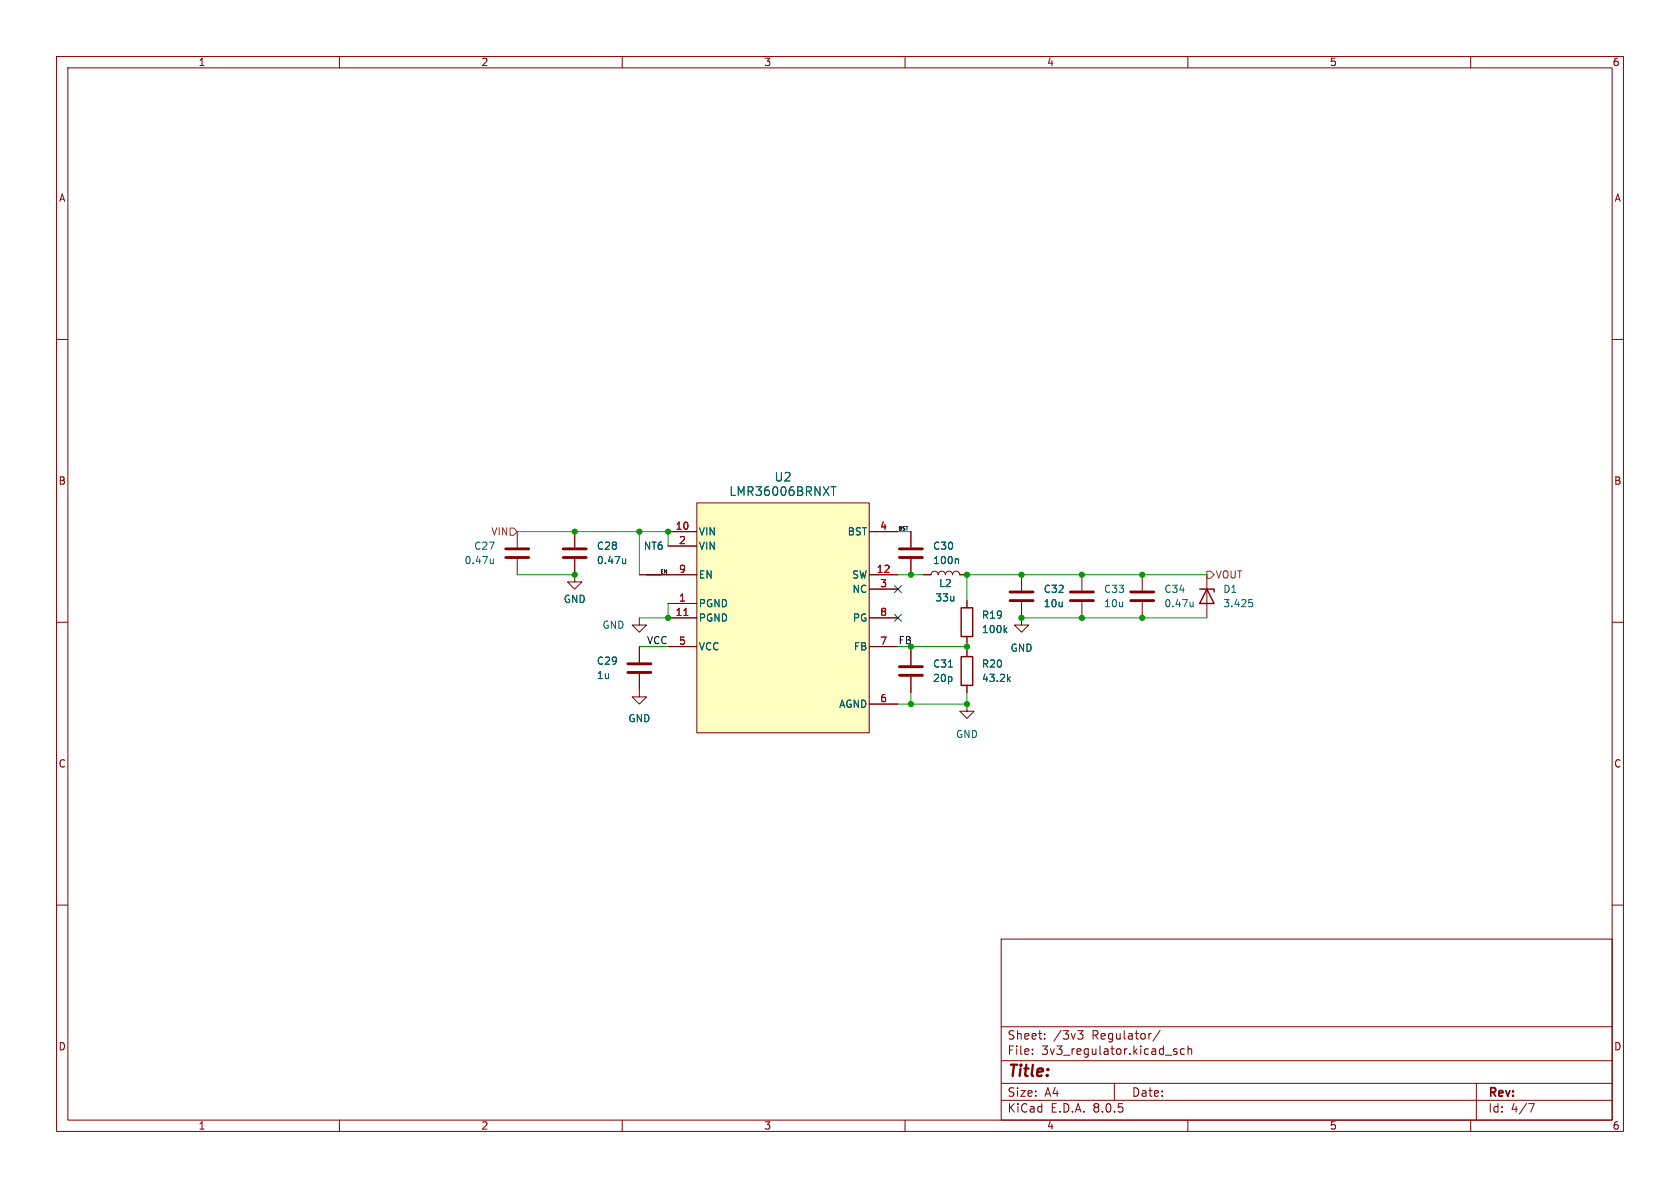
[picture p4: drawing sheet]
<svg xmlns="http://www.w3.org/2000/svg" width="297mm" height="210mm" viewBox="0 0 297 210" stroke-linecap="round" stroke-linejoin="round" font-family="sans-serif">
<g fill="none" stroke="#840000" stroke-width=".18">
<path d="M10 10h277v190h-277zM12 12h273v186h-273zM60 10v2M110 10v2M160 10v2M210 10v2M260 10v2M10 60h2M285 60h2M91.4 94v2.8M91.4 98.8v2.8M101.6 98.8v4.1h1.3l-1.3 1.2-1.3-1.2h1.3"/>
<path d="M101.6 94v2.8M10 110h2M113 109.2v1.3h1.3l-1.3 1.3-1.2-1.3h1.2M113 119.1v4.1h1.3l-1.3 1.3-1.2-1.3h1.2M113 114.3v2.8M113 101.6h5.1M161 114.8v2.8M161 119.6v2.8M163.3 101.6h1.3a.64 .64 0 0 1 .6-.6 .64 .64 0 0 1 .7 .6 .64 .64 0 0 1 .6-.6 .64 .64 0 0 1 .6 .6 .64 .64 0 0 1 .7-.6 .64 .64 0 0 1 .6 .6 .64 .64 0 0 1 .6-.6 .64 .64 0 0 1 .7 .6h1.2M170.9 106.2v1.2M170.9 112.5v1.3M170.9 114.8v1.3"/>
<path d="M180.6 106.4v4.1h1.3l-1.3 1.3-1.3-1.3h1.3M180.6 101.6v2.8M191.3 101.6v2.8M191.3 106.4v2.8M201.9 101.6v2.8M201.9 106.4v2.8M213.4 101.6v7.6M285 110h2M170.9 124.5v1.2h1.3l-1.3 1.3-1.2-1.3h1.2M170.9 121.2v1.2M10 160h2M285 160h2"/>
<path d="M177 166h108v32h-108zM60 198v2M110 198v2M160 198v2M177 194.5h108M177 191.5h108M177 187.5h108M177 181.5h108M182.5 186.3v.1M182.5 185.5v.1M184.7 183.6v.1M184.7 182.8v.1"/>
<path d="M190.5 182.2h1l-.5 .6 .4 .1 .1 .5-.3 .3h-.5M197 191.5v3M203.4 182.7h.1M205.1 182.1l-1.3 2M208 185.5l-.3-.1-.2 .2v.2l.5 .2v.3h-.5M209.4 185.5l-.4-.1-.3 .3v.4l.1 .2h.6M210 198v2M210 185.5l.2-.1 .4 .1 .1 .9M210 184.9v1.5M260 198v2M261 191.5v6.5M270.2 195.1h1l-.6 1.5"/>
</g>
<path d="M114.3 101.6h2.5M169.9 116.1h2.1v5.1h-2.1zM169.9 107.4h2.1v5.1h-2.1zM212.1 104.1h2.5v.5M213.4 104.1l1.2 2.6h-2.5z" fill="none" stroke="#840000" stroke-width=".25"/>
<g fill="none" stroke="#006464" stroke-width=".18">
<path d="M87.2 98.8v.8M87.2 99.5l-.3 .1M110.6 99.5l-.4 .1M110.6 98.8v.8M167.7 117.9h.7M177.6 111.3l.4 .5M178 111l-.5 .5M178.2 120l.4 .5M178.6 119.6l-.5 .5M210.9 106.4v.9M210.9 107.1l-.3 .2M220.8 106h.6"/>
<path d="M220.9 106.5h.3l.3 .2-.1 .4-.5 .2"/>
</g>
<g fill="none" stroke="#840000" stroke-width=".51">
<path d="M89.4 97h4.1M89.4 98.6h4.1M99.6 97h4M99.6 98.6h4M111 118.9h4.1M111 117.3h4.1M159 119.4h4.1M159 117.9h4.1M178.6 106.2h4M178.6 104.6h4M189.2 106.2h4.1M189.2 104.6h4.1"/>
<path d="M199.9 106.2h4.1M199.9 104.6h4.1"/>
</g>
<path d="M123.2 88.9h30.5v40.6h-30.5z" fill="#ffffc2"/>
<g fill="none" stroke="#840000" stroke-width=".18">
<path d="M101.6 94v2.8M101.6 98.8v2.8M118.1 94h5.1M118.1 96.5h5.1M123.2 88.9h30.5v40.6h-30.5zM153.7 94h5M161 94v2.8M161 98.8v2.8M113 101.6h10.2M113 114.3v2.8M113 119.1v2.8M118.1 106.7h5.1"/>
<path d="M118.1 109.2h5.1M118.1 114.3h5.1M153.7 109.2h5M153.7 101.6h5M153.7 104.1h5M153.7 114.3h5M161 114.8v2.8M161 119.6v2.8M163.3 101.6h1.3M169.7 101.6h1.2M170.9 106.2v1.2M170.9 112.5v1.3"/>
<path d="M170.9 114.8v1.3M180.6 101.6v2.8M180.6 106.4v2.8M153.7 124.5h5M170.9 121.2v1.2"/>
</g>
<path d="M120.9 108.8h.7" fill="none" stroke="#a90000" stroke-width=".18"/>
<path d="M110.6 98.8v.8M110.6 99.5l-.4 .1M146.9 86h.9M147.4 86v1.6M169.3 98.8l.1 .2v.6M167.7 117.9h.7M177.6 111.3l.4 .5M178 111l-.5 .5M178.2 120l.4 .5M178.6 119.6l-.5 .5" fill="none" stroke="#006464" stroke-width=".18"/>
<path d="M159 98.6h4.1M159 97h4.1" fill="none" stroke="#840000" stroke-width=".51"/>
<path d="M90.2 93.3h.6l.6 .7-.6 .6h-.6zM213.4 101h.6l.6 .6-.6 .6h-.6z" fill="none" stroke="#725600" stroke-width=".18"/>
<g fill="none" stroke="#009600" stroke-width=".18">
<path d="M91.4 94h26.7v2.5M113 94v7.6M158.7 94h2.3M91.4 101.6h10.2M113 114.3h5.1M118.1 106.7v2.5h-5.1M158.7 101.6h4.6M170.9 113.8v1M170.9 114.3h-9.9v.5M180.6 109.2h32.8M213.4 101.6h-42.5v4.6M161 122.4v2.1"/>
<path d="M170.9 122.4v2.1h-12.2"/>
</g>
<path d="M158.1 108.6l1.3 1.2M158.1 103.5l1.3 1.2M159.4 108.6l-1.3 1.2M159.4 103.5l-1.3 1.2" fill="none" stroke="#000084" stroke-width=".18"/>
<g fill="#009600" stroke="#009600" stroke-width=".18">
<circle cx="113" cy="94" r=".46"/>
<circle cx="118.1" cy="94" r=".46"/>
<circle cx="161" cy="114.3" r=".46"/>
<circle cx="101.6" cy="101.6" r=".46"/>
<circle cx="118.1" cy="109.2" r=".46"/>
<circle cx="101.6" cy="94" r=".46"/>
<circle cx="161" cy="124.5" r=".46"/>
<circle cx="180.6" cy="109.2" r=".46"/>
<circle cx="180.6" cy="101.6" r=".46"/>
<circle cx="170.9" cy="101.6" r=".46"/>
<circle cx="170.9" cy="114.3" r=".46"/>
<circle cx="201.9" cy="109.2" r=".46"/>
<circle cx="201.9" cy="101.6" r=".46"/>
<circle cx="161" cy="101.6" r=".46"/>
<circle cx="191.3" cy="109.2" r=".46"/>
<circle cx="191.3" cy="101.6" r=".46"/>
<circle cx="170.9" cy="124.5" r=".46"/>
</g>
<text font-size="2.8" fill="#840000" x="178" y="190.9">Title:</text>
<g font-size="2.1" fill="#006464">
<text x="128.8" y="87.9">LMR36006BRNXT</text>
<text x="136.8" y="85.3">U2</text>
</g>
<g font-size="2.1" fill="#840000">
<text x="178" y="184">Sheet:</text>
<text x="186.2" y="184">/3v3</text>
<text x="193.1" y="184">Regulator/</text>
<text x="178" y="186.7">File:</text>
<text x="184.1" y="186.7">3v3_regulator.kicad_sch</text>
<text x="178" y="196.9">KiCad</text>
<text x="178" y="194.1">Size:</text>
<text x="184.7" y="194.1">A4</text>
<text x="185.7" y="196.9">E.D.A.</text>
<text x="193.3" y="196.9">8.0.5</text>
<text x="200" y="194.1">Date:</text>
<text x="263" y="194.3">Rev:</text>
<text x="263" y="196.9">Id:</text>
<text x="267.1" y="196.9">4/7</text>
</g>
<g font-size="1.8" fill="#840000">
<text x="35" y="11.9">1</text>
<text x="85" y="11.9">2</text>
<text x="135" y="11.9">3</text>
<text x="185" y="11.9">4</text>
<text x="235" y="11.9">5</text>
<text x="285" y="11.9">6</text>
<text x="10.3" y="35.9">A</text>
<text x="285.3" y="35.9">A</text>
<text x="10.3" y="85.9">B</text>
<text x="285.3" y="85.9">B</text>
<text x="10.3" y="135.9">C</text>
<text x="285.3" y="135.9">C</text>
<text x="10.3" y="185.9">D</text>
<text x="285.3" y="185.9">D</text>
<text x="35" y="199.9">1</text>
<text x="85" y="199.9">2</text>
<text x="135" y="199.9">3</text>
<text x="185" y="199.9">4</text>
<text x="235" y="199.9">5</text>
<text x="285" y="199.9">6</text>
</g>
<g font-size="1.8" fill="#725600">
<text x="86.8" y="94.8">VIN</text>
<text x="214.8" y="102.5">VOUT</text>
</g>
<g font-size="1.8" fill="#a90000">
<text x="119.3" y="93.7">10</text>
<text x="155.5" y="93.7">4</text>
<text x="119.9" y="96.3">2</text>
<text x="119.9" y="101.3">9</text>
<text x="154.9" y="101.3">12</text>
<text x="119.9" y="106.4">1</text>
<text x="155.5" y="103.9">3</text>
<text x="119.3" y="109">11</text>
<text x="155.5" y="109">8</text>
<text x="119.9" y="114">5</text>
<text x="155.5" y="114">7</text>
<text x="155.5" y="124.2">6</text>
</g>
<g font-size="1.8" fill="#006464">
<text x="123.4" y="94.8">VIN</text>
<text x="149.8" y="94.8">BST</text>
<text x="82" y="99.9">0.47u</text>
<text x="83.7" y="97.4">C27</text>
<text x="105.4" y="99.9">0.47u</text>
<text x="105.4" y="97.4">C28</text>
<text x="113.7" y="97.4">NT6</text>
<text x="123.4" y="97.4">VIN</text>
<text x="164.9" y="99.9">100n</text>
<text x="164.9" y="97.4">C30</text>
<text x="99.6" y="106.8">GND</text>
<text x="123.4" y="107.5">PGND</text>
<text x="123.4" y="102.5">EN</text>
<text x="150.6" y="102.5">SW</text>
<text x="150.6" y="105">NC</text>
<text x="165.2" y="106.5">33u</text>
<text x="165.9" y="104">L2</text>
<text x="184.4" y="105">C32</text>
<text x="184.4" y="107.5">10u</text>
<text x="195.1" y="105">C33</text>
<text x="195.1" y="107.5">10u</text>
<text x="205.7" y="107.5">0.47u</text>
<text x="205.7" y="105">C34</text>
<text x="216.2" y="105">D1</text>
<text x="216.2" y="107.5">3.425</text>
<text x="106.4" y="111.4">GND</text>
<text x="123.4" y="110.1">PGND</text>
<text x="150.7" y="110.1">PG</text>
<text x="173.5" y="109.6">R19</text>
<text x="173.5" y="112.1">100k</text>
<text x="105.4" y="117.7">C29</text>
<text x="123.4" y="115.2">VCC</text>
<text x="150.9" y="115.2">FB</text>
<text x="164.9" y="118.2">C31</text>
<text x="173.5" y="118.2">R20</text>
<text x="178.6" y="115.4">GND</text>
<text x="105.4" y="120.2">1u</text>
<text x="148.3" y="125.3">AGND</text>
<text x="164.9" y="120.8">20p</text>
<text x="173.5" y="120.8">43.2k</text>
<text x="111" y="127.9">GND</text>
<text x="168.9" y="130.7">GND</text>
</g>
<text font-size="1.8" fill="#0f0f0f" x="114.3" y="114">VCC</text>
<text font-size="1.8" fill="#009600" x="158.7" y="114">FB</text>
<g font-size=".9" fill="#0f0f0f">
<text x="158.7" y="93.8">BST</text>
<text x="116.5" y="101.4">EN</text>
</g>
</svg>
